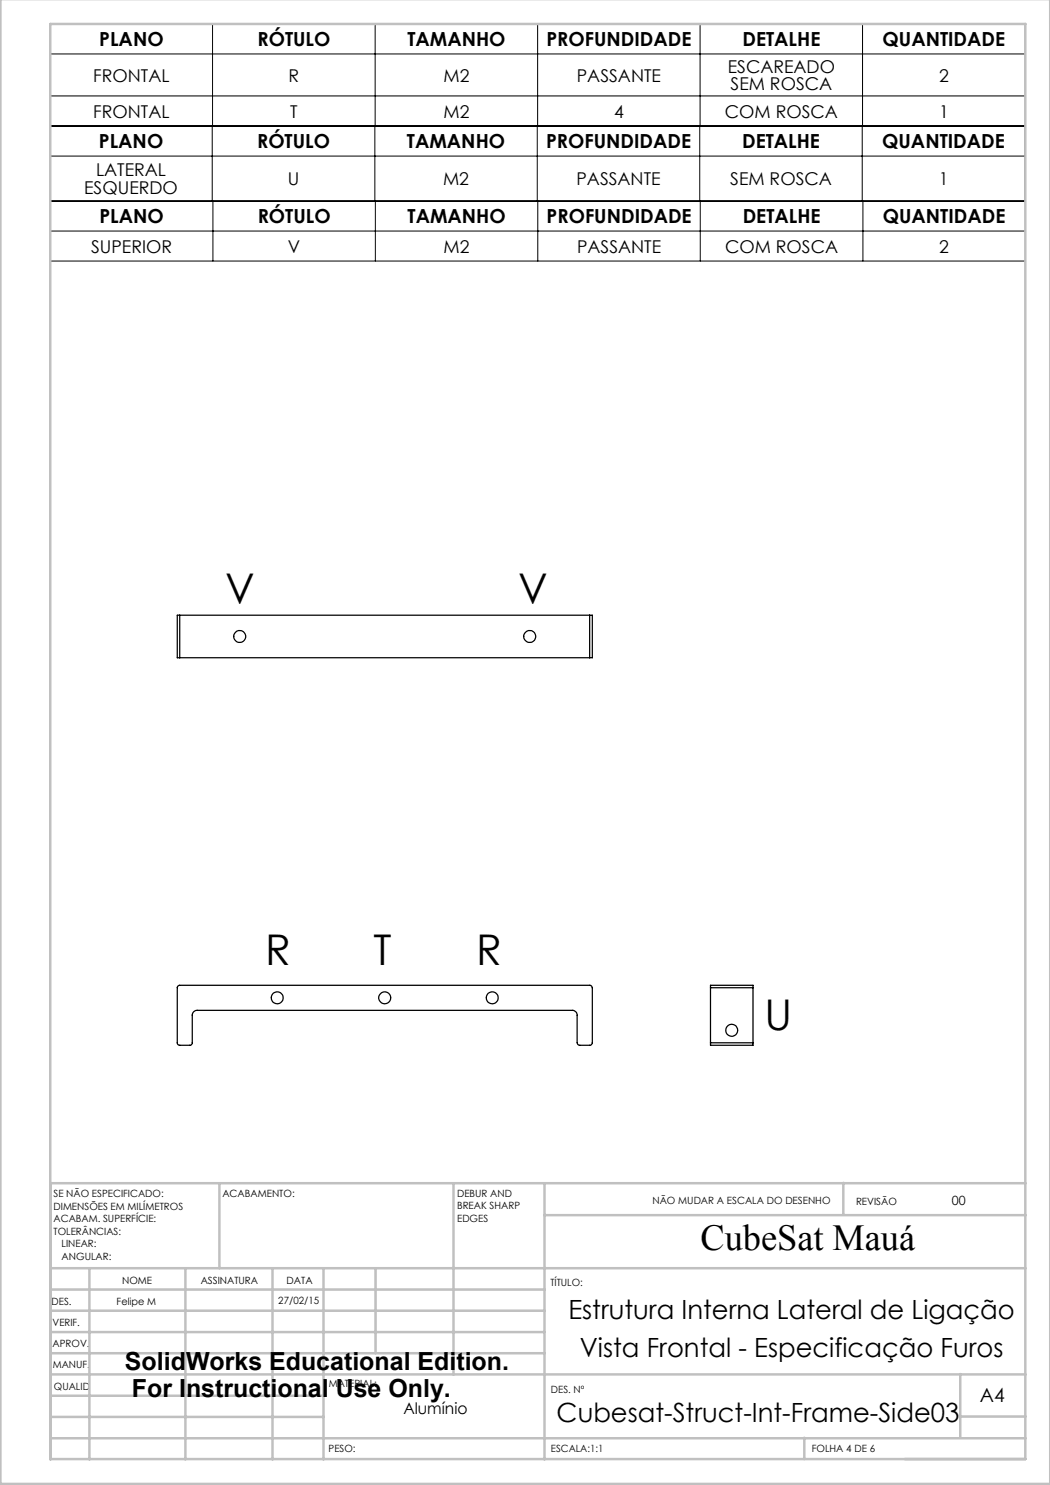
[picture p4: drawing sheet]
<svg xmlns="http://www.w3.org/2000/svg" width="210mm" height="297mm" viewBox="0 0 210 297" stroke-linecap="round" stroke-linejoin="round" font-family="sans-serif">
<g fill="none" stroke="#000" stroke-width=".2">
<path d="M10 19.2h195M10 10.8h195M42.5 4.8v20.4M75 4.8v20.4M107.5 4.8v20.4M140 4.8v20.4M172.5 4.8v20.4M9.9 31.2h195.1M10 25.2v-20.4h195v20.4h-195.1v15h195.2v12h-195v-12M42.4 25.2v15M75 25.2v15M107.5 25.2v15"/>
<path d="M139.9 25.2v15M172.4 25.2v15M205 25.2v15M10.1 46.2h195M42.6 40.2v12M75.1 40.2v12M107.6 40.2v12M140.1 40.2v12M172.6 40.2v12"/>
</g>
<g fill="none" stroke="#c0c0c0" stroke-width=".5">
<path d="M.1 -.1v296.9h209.9v-296.9M10.1 4.8h195v287h-195zM43.9 236.6v17M90.7 236.6v38.3M108.9 236.6v55.3M168.7 236.6v6.3M205.1 236.6h-195v55.3M10.1 253.6h195M10.1 257.9h98.8M17.9 253.6v38.3M37.1 253.6v38.3M54.5 253.6v38.3"/>
<path d="M64.7 253.6v38.3M75.1 253.6v17M108.9 243h96.2M10.1 270.6h98.8M10.1 266.4h98.8M10.1 262.1h98.8M10.1 279.1h54.6M10.1 274.9h195M192.1 274.8v12.7M10.1 287.7h195M10.1 283.4h54.6M160.9 287.5v4.3"/>
<path d="M192.1 283.3h13"/>
</g>
<g fill="none" stroke="#000" stroke-width=".25">
<path d="M35.9 123h-.4v8.5h.4M35.9 131.5h82M35.9 123v8.5M35.9 123h82M117.9 123h.6v8.5h-.6M117.9 123v8.5M35.6 197.2l.2-.1h82.2l.4 .2 .1 .3v11l-.4 .4-2.2 .1-.4-.3-.1-5.7a.96 .96 0 0 0-1-1h-75a.96 .96 0 0 0-.9 1l-.1 5.7-.4 .3-2.3-.1-.2-.3v-11.2zM142.1 197.6v-.5h8.5v.5M142.1 197.6h8.5M142.1 197.6v11M150.6 197.6v11M142.1 208.6v.5h8.5v-.5"/>
<path d="M142.1 208.6h8.5"/>
<circle cx="47.9" cy="127.3" r="1.2"/>
<circle cx="105.9" cy="127.3" r="1.21"/>
<circle cx="55.5" cy="199.6" r="1.2"/>
<circle cx="76.9" cy="199.6" r="1.2"/>
<circle cx="98.5" cy="199.6" r="1.2"/>
<circle cx="146.3" cy="206.1" r="1.2"/>
</g>
<g font-size="8.5">
<text x="45" y="120.8">V</text>
<text x="103.6" y="120.8">V</text>
<text x="53" y="193.1">R</text>
<text x="74.7" y="193.1">T</text>
<text x="95.2" y="193.1">R</text>
<text x="152.9" y="205.9">U</text>
</g>
<text font-size="7.3" x="140.1" y="249.9">CubeSat Mauá</text>
<g font-size="5.3">
<text x="113.7" y="263.7">Estrutura Interna Lateral de Ligação</text>
<text x="116" y="271.4">Vista Frontal - Especificação Furos</text>
<text x="111.3" y="284.3">Cubesat-Struct-Int-Frame-Side03</text>
</g>
<g font-size="5">
<text x="25" y="273.9">SolidWorks Educational Edition.</text>
<text x="26.4" y="279.4">For Instructional Use Only.</text>
</g>
<g font-size="3.9">
<text x="19.8" y="9.2">PLANO</text>
<text x="51.5" y="9.2">RÓTULO</text>
<text x="81.5" y="9.2">TAMANHO</text>
<text x="109.3" y="9.2">PROFUNDIDADE</text>
<text x="148.5" y="9.2">DETALHE</text>
<text x="176.5" y="9.2">QUANTIDADE</text>
<text x="19.8" y="29.7">PLANO</text>
<text x="51.4" y="29.7">RÓTULO</text>
<text x="81.4" y="29.7">TAMANHO</text>
<text x="109.2" y="29.7">PROFUNDIDADE</text>
<text x="148.4" y="29.7">DETALHE</text>
<text x="176.5" y="29.7">QUANTIDADE</text>
<text x="19.9" y="44.7">PLANO</text>
<text x="51.5" y="44.7">RÓTULO</text>
<text x="81.5" y="44.7">TAMANHO</text>
<text x="109.3" y="44.7">PROFUNDIDADE</text>
<text x="148.5" y="44.7">DETALHE</text>
<text x="176.6" y="44.7">QUANTIDADE</text>
<text x="196" y="280.4">A4</text>
</g>
<g font-size="3.5">
<text x="18.7" y="16.3">FRONTAL</text>
<text x="57.7" y="16.3">R</text>
<text x="88.7" y="16.3">M2</text>
<text x="115.4" y="16.3">PASSANTE</text>
<text x="145.6" y="14.5">ESCAREADO</text>
<text x="187.8" y="16.3">2</text>
<text x="18.7" y="23.5">FRONTAL</text>
<text x="58" y="23.5">T</text>
<text x="88.7" y="23.5">M2</text>
<text x="122.8" y="23.5">4</text>
<text x="145" y="23.5">COM ROSCA</text>
<text x="146.1" y="18.1">SEM ROSCA</text>
<text x="187.8" y="23.5">1</text>
<text x="19.2" y="35.3">LATERAL</text>
<text x="16.8" y="38.8">ESQUERDO</text>
<text x="57.6" y="37">U</text>
<text x="88.6" y="37">M2</text>
<text x="115.3" y="37">PASSANTE</text>
<text x="146.1" y="37">SEM ROSCA</text>
<text x="187.7" y="37">1</text>
<text x="18.2" y="50.5">SUPERIOR</text>
<text x="57.6" y="50.5">V</text>
<text x="88.7" y="50.5">M2</text>
<text x="115.4" y="50.5">PASSANTE</text>
<text x="145" y="50.5">COM ROSCA</text>
<text x="187.9" y="50.5">2</text>
</g>
<text font-size="3.2" x="80.7" y="282.8">Alumínio</text>
<text font-size="2.5" x="190.4" y="240.9">00</text>
<g font-size="2">
<text x="10.7" y="239.5">SE NÃO ESPECIFICADO:</text>
<text x="44.5" y="239.5">ACABAMENTO:</text>
<text x="91.4" y="239.4">DEBUR AND</text>
<text x="10.7" y="242">DIMENSÕES EM MILÍMETROS</text>
<text x="10.7" y="244.5">ACABAM. SUPERFÍCIE:</text>
<text x="91.4" y="241.9">BREAK SHARP</text>
<text x="91.4" y="244.4">EDGES</text>
<text x="130.5" y="240.8">NÃO MUDAR A ESCALA DO DESENHO</text>
<text x="171.2" y="241">REVISÃO</text>
<text x="10.7" y="247">TOLERÂNCIAS:</text>
<text x="12.3" y="249.5">LINEAR:</text>
<text x="12.3" y="252">ANGULAR:</text>
<text x="24.4" y="256.9">NOME</text>
<text x="40.1" y="256.8">ASSINATURA</text>
<text x="57.3" y="256.8">DATA</text>
<text x="110.1" y="257.1">TÍTULO:</text>
<text x="10.3" y="260.9">DES.</text>
<text x="23.3" y="261">Felipe M</text>
<text x="55.7" y="260.8">27/02/15</text>
<text x="10.5" y="269.3">APROV.</text>
<text x="10.5" y="265.2">VERIF.</text>
<text x="10.6" y="273.6">MANUF.</text>
<text x="10.8" y="278">QUALID</text>
<text x="65.8" y="277.4">MATERIAL:</text>
<text x="110.2" y="278.5">DES. Nº</text>
<text x="65.7" y="290.4">PESO:</text>
<text x="110.2" y="290.5">ESCALA:1:1</text>
<text x="162.4" y="290.4">FOLHA 4 DE 6</text>
</g>
</svg>
